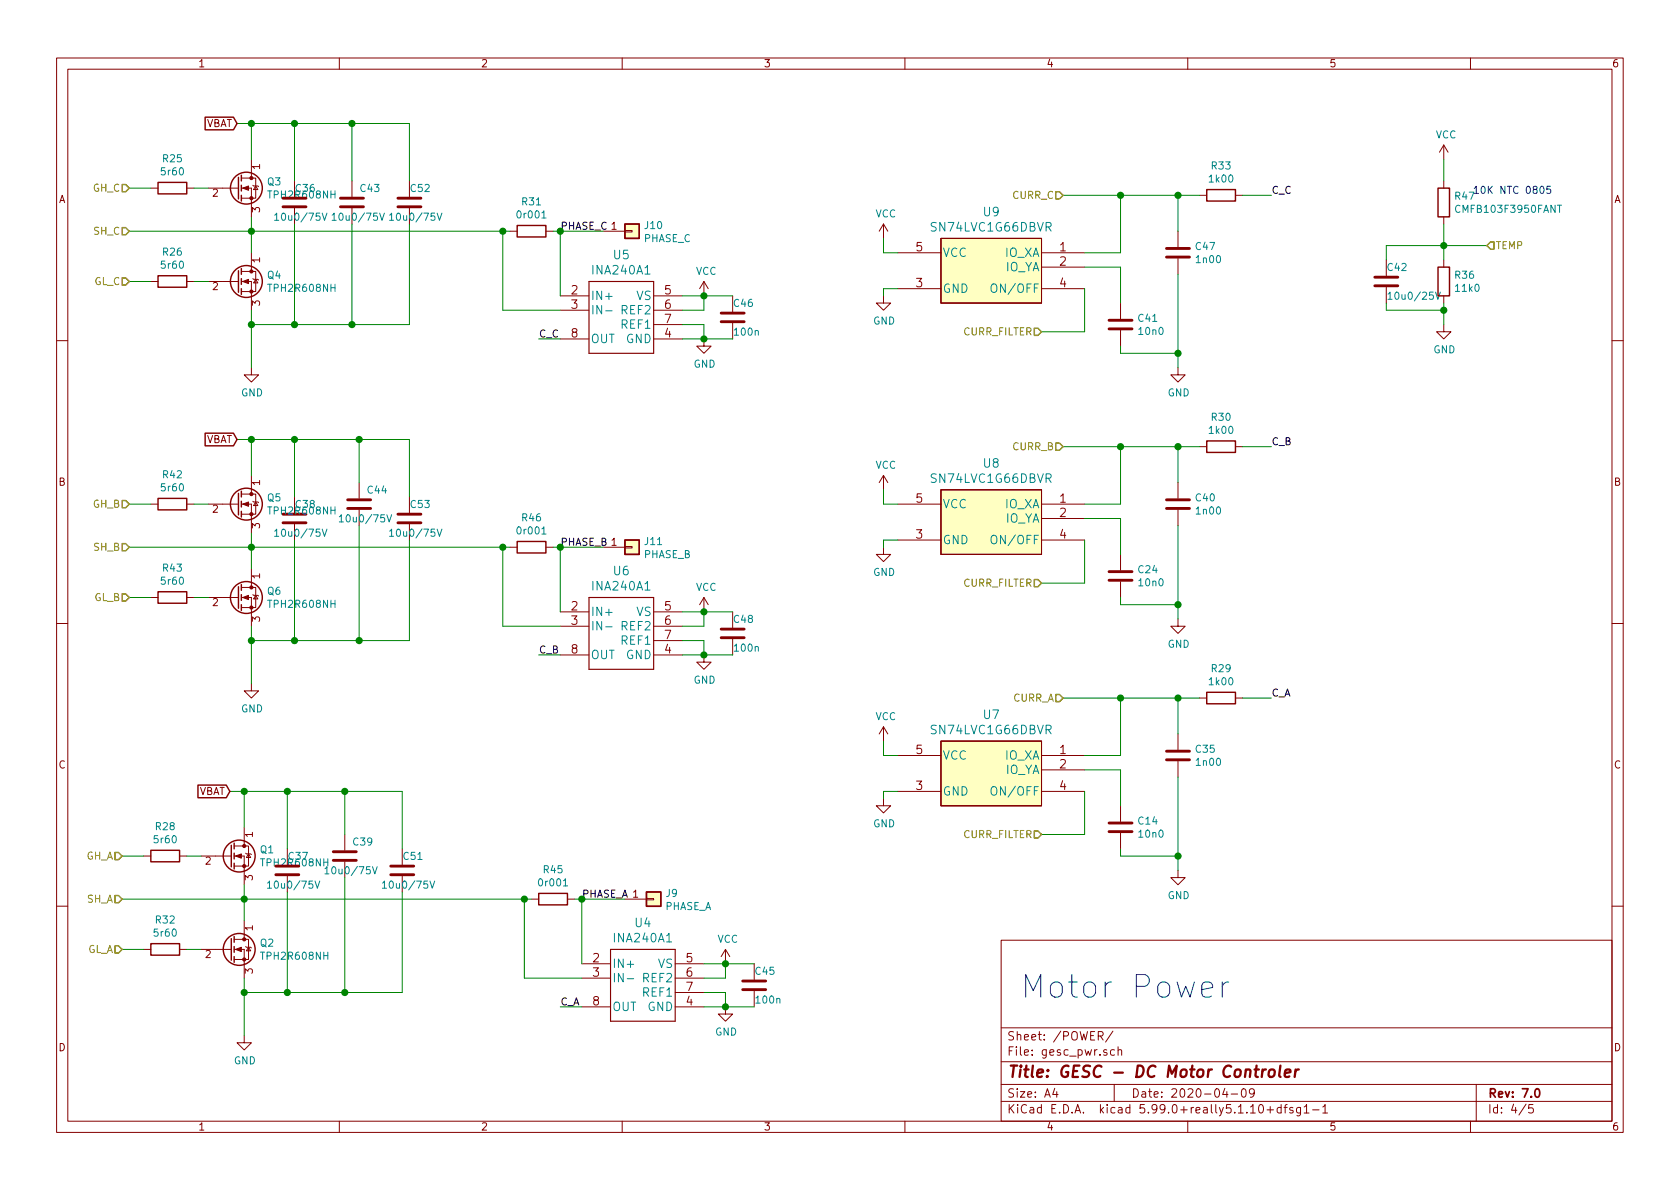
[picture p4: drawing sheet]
EESchema Schematic File Version 4
EELAYER 30 0
EELAYER END
$Descr A4 11693 8268
encoding utf-8
Sheet 4 5
Title "GESC - DC Motor Controler"
Date "2020-04-09"
Rev "7.0"
Comp ""
Comment1 ""
Comment2 ""
Comment3 ""
Comment4 ""
$EndDescr
Text Notes 7100 6950 0    157  ~ 0
Motor Power
$Comp
L Device:R R26
U 1 1
P 1200 1950
F 0 "R26" V 993 1950 50  0000 C CNN
F 1 "5r60" V 1084 1950 50  0000 C CNN
F 2 "Resistor_SMD:R_0805_2012Metric" V 1130 1950 50  0001 C CNN
F 3 "~" H 1200 1950 50  0001 C CNN
	1    1200 1950
	0    1    1    0   
$EndComp
$Comp
L Device:R R25
U 1 1
P 1200 1300
F 0 "R25" V 993 1300 50  0000 C CNN
F 1 "5r60" V 1084 1300 50  0000 C CNN
F 2 "Resistor_SMD:R_0805_2012Metric" V 1130 1300 50  0001 C CNN
F 3 "~" H 1200 1300 50  0001 C CNN
	1    1200 1300
	0    1    1    0   
$EndComp
$Comp
L Device:C C36
U 1 1
P 2050 1400
F 0 "C36" H 2050 1500 50  0000 L CNN
F 1 "10u0/75V" H 1900 1300 50  0000 L CNN
F 2 "Capacitor_SMD:C_1210_3225Metric" H 2088 1250 50  0001 C CNN
F 3 "~" H 2050 1400 50  0001 C CNN
F 4 "C15850" H 2050 1400 50  0001 C CNN "LCSC"
	1    2050 1400
	1    0    0    -1  
$EndComp
$Comp
L Connector_Generic:Conn_01x01 J10
U 1 1
P 4400 1600
F 0 "J10" H 4480 1642 50  0000 L CNN
F 1 "PHASE_C" H 4480 1551 50  0000 L CNN
F 2 "gesc:TestPoint_Pad_5.0x5.0mm" H 4400 1600 50  0001 C CNN
F 3 "~" H 4400 1600 50  0001 C CNN
	1    4400 1600
	1    0    0    -1  
$EndComp
Wire Wire Line
	1750 1100 1750 850 
Wire Wire Line
	1350 1300 1450 1300
Wire Wire Line
	1350 1950 1450 1950
Wire Wire Line
	1750 1500 1750 1600
Wire Wire Line
	1750 2150 1750 2250
$Comp
L power:GND #PWR046
U 1 1
P 1750 2550
F 0 "#PWR046" H 1750 2300 50  0001 C CNN
F 1 "GND" H 1755 2377 50  0000 C CNN
F 2 "" H 1750 2550 50  0001 C CNN
F 3 "" H 1750 2550 50  0001 C CNN
	1    1750 2550
	1    0    0    -1  
$EndComp
Connection ~ 1750 1600
Wire Wire Line
	1750 1600 1750 1750
Connection ~ 1750 2250
Wire Wire Line
	1750 2250 1750 2550
Wire Wire Line
	2050 850  1750 850 
Wire Wire Line
	2050 1550 2050 2250
Wire Wire Line
	2050 2250 1750 2250
Wire Wire Line
	2050 850  2050 1250
Wire Wire Line
	3900 1600 4200 1600
Text HLabel 900  1300 0    50   Input ~ 0
GH_C
Text HLabel 900  1950 0    50   Input ~ 0
GL_C
Text HLabel 900  1600 0    50   Input ~ 0
SH_C
$Comp
L Device:R R29
U 1 1
P 8500 4850
F 0 "R29" V 8293 4850 50  0000 C CNN
F 1 "1k00" V 8384 4850 50  0000 C CNN
F 2 "Resistor_SMD:R_0805_2012Metric" V 8430 4850 50  0001 C CNN
F 3 "~" H 8500 4850 50  0001 C CNN
	1    8500 4850
	0    1    1    0   
$EndComp
$Comp
L Device:C C35
U 1 1
P 8200 5250
F 0 "C35" H 8315 5296 50  0000 L CNN
F 1 "1n00" H 8315 5205 50  0000 L CNN
F 2 "Capacitor_SMD:C_0805_2012Metric" H 8238 5100 50  0001 C CNN
F 3 "~" H 8200 5250 50  0001 C CNN
	1    8200 5250
	1    0    0    -1  
$EndComp
Wire Wire Line
	8350 4850 8200 4850
Wire Wire Line
	8200 5100 8200 4850
Connection ~ 8200 4850
Wire Wire Line
	8200 4850 7800 4850
Wire Wire Line
	8650 4850 8850 4850
Wire Wire Line
	8200 5400 8200 5950
$Comp
L power:GND #PWR045
U 1 1
P 8200 6050
F 0 "#PWR045" H 8200 5800 50  0001 C CNN
F 1 "GND" H 8205 5877 50  0000 C CNN
F 2 "" H 8200 6050 50  0001 C CNN
F 3 "" H 8200 6050 50  0001 C CNN
	1    8200 6050
	1    0    0    -1  
$EndComp
Text HLabel 7400 4850 0    50   Input ~ 0
CURR_A
$Comp
L Device:R R36
U 1 1
P 10050 1950
F 0 "R36" H 10120 1996 50  0000 L CNN
F 1 "11k0" H 10120 1905 50  0000 L CNN
F 2 "Resistor_SMD:R_0805_2012Metric" V 9980 1950 50  0001 C CNN
F 3 "~" H 10050 1950 50  0001 C CNN
	1    10050 1950
	1    0    0    -1  
$EndComp
Wire Wire Line
	9650 1800 9650 1700
Wire Wire Line
	9650 1700 10050 1700
Connection ~ 10050 1700
Wire Wire Line
	10050 1700 10050 1800
Wire Wire Line
	9650 2100 9650 2150
Wire Wire Line
	9650 2150 10050 2150
Wire Wire Line
	10050 2150 10050 2100
Wire Wire Line
	10050 2150 10050 2250
Connection ~ 10050 2150
$Comp
L power:GND #PWR056
U 1 1
P 10050 2250
F 0 "#PWR056" H 10050 2000 50  0001 C CNN
F 1 "GND" H 10055 2077 50  0000 C CNN
F 2 "" H 10050 2250 50  0001 C CNN
F 3 "" H 10050 2250 50  0001 C CNN
	1    10050 2250
	1    0    0    -1  
$EndComp
$Comp
L power:VCC #PWR055
U 1 1
P 10050 1100
F 0 "#PWR055" H 10050 950 50  0001 C CNN
F 1 "VCC" H 10067 1273 50  0000 C CNN
F 2 "" H 10050 1100 50  0001 C CNN
F 3 "" H 10050 1100 50  0001 C CNN
	1    10050 1100
	1    0    0    -1  
$EndComp
Text Notes 10250 1350 0    50   ~ 0
10K NTC 0805
Wire Wire Line
	10050 1700 10350 1700
Text HLabel 10350 1700 2    50   Input ~ 0
TEMP
$Comp
L Device:C C42
U 1 1
P 9650 1950
F 0 "C42" H 9650 2050 50  0000 L CNN
F 1 "10u0/25V" H 9650 1850 50  0000 L CNN
F 2 "Capacitor_SMD:C_0805_2012Metric" H 9688 1800 50  0001 C CNN
F 3 "~" H 9650 1950 50  0001 C CNN
	1    9650 1950
	1    0    0    -1  
$EndComp
$Comp
L Device:R R31
U 1 1
P 3700 1600
F 0 "R31" V 3493 1600 50  0000 C CNN
F 1 "0r001" V 3584 1600 50  0000 C CNN
F 2 "Resistor_SMD:R_2512_6332Metric" V 3630 1600 50  0001 C CNN
F 3 "~" H 3700 1600 50  0001 C CNN
	1    3700 1600
	0    1    1    0   
$EndComp
Wire Wire Line
	3850 1600 3900 1600
Connection ~ 3900 1600
Text Label 3900 1600 0    50   ~ 0
PHASE_C
$Comp
L gesc:M74VHC1GT66DTT1G U7
U 1 1
P 6250 5450
F 0 "U7" H 6900 5937 60  0000 C CNN
F 1 "SN74LVC1G66DBVR" H 6900 5831 60  0000 C CNN
F 2 "gesc:M74VHC1GT66DTT1G" H 6750 5250 60  0001 C CNN
F 3 "" H 6250 5450 60  0000 C CNN
F 4 "C133643" H 6250 5450 50  0001 C CNN "LCSC"
	1    6250 5450
	1    0    0    -1  
$EndComp
Wire Wire Line
	7550 5250 7800 5250
Wire Wire Line
	7800 5250 7800 4850
Wire Wire Line
	7800 4850 7400 4850
$Comp
L Device:C C14
U 1 1
P 7800 5750
F 0 "C14" H 7915 5796 50  0000 L CNN
F 1 "10n0" H 7915 5705 50  0000 L CNN
F 2 "Capacitor_SMD:C_0805_2012Metric" H 7838 5600 50  0001 C CNN
F 3 "~" H 7800 5750 50  0001 C CNN
	1    7800 5750
	1    0    0    -1  
$EndComp
Connection ~ 7800 4850
Wire Wire Line
	7800 5900 7800 5950
Wire Wire Line
	7800 5950 8200 5950
Connection ~ 8200 5950
Wire Wire Line
	8200 5950 8200 6050
Wire Wire Line
	7550 5350 7800 5350
Wire Wire Line
	7800 5350 7800 5600
Wire Wire Line
	7550 5500 7550 5800
Wire Wire Line
	7550 5800 7250 5800
Text HLabel 7250 5800 0    50   Input ~ 0
CURR_FILTER
$Comp
L power:VCC #PWR0102
U 1 1
P 6150 5150
F 0 "#PWR0102" H 6150 5000 50  0001 C CNN
F 1 "VCC" H 6167 5323 50  0000 C CNN
F 2 "" H 6150 5150 50  0001 C CNN
F 3 "" H 6150 5150 50  0001 C CNN
	1    6150 5150
	1    0    0    -1  
$EndComp
$Comp
L power:GND #PWR0103
U 1 1
P 6150 5550
F 0 "#PWR0103" H 6150 5300 50  0001 C CNN
F 1 "GND" H 6155 5377 50  0000 C CNN
F 2 "" H 6150 5550 50  0001 C CNN
F 3 "" H 6150 5550 50  0001 C CNN
	1    6150 5550
	1    0    0    -1  
$EndComp
Wire Wire Line
	6250 5250 6150 5250
Wire Wire Line
	6150 5250 6150 5150
Wire Wire Line
	6250 5500 6150 5500
Wire Wire Line
	6150 5500 6150 5550
$Comp
L Device:R R30
U 1 1
P 8500 3100
F 0 "R30" V 8293 3100 50  0000 C CNN
F 1 "1k00" V 8384 3100 50  0000 C CNN
F 2 "Resistor_SMD:R_0805_2012Metric" V 8430 3100 50  0001 C CNN
F 3 "~" H 8500 3100 50  0001 C CNN
	1    8500 3100
	0    1    1    0   
$EndComp
$Comp
L Device:C C40
U 1 1
P 8200 3500
F 0 "C40" H 8315 3546 50  0000 L CNN
F 1 "1n00" H 8315 3455 50  0000 L CNN
F 2 "Capacitor_SMD:C_0805_2012Metric" H 8238 3350 50  0001 C CNN
F 3 "~" H 8200 3500 50  0001 C CNN
	1    8200 3500
	1    0    0    -1  
$EndComp
Wire Wire Line
	8350 3100 8200 3100
Wire Wire Line
	8200 3350 8200 3100
Connection ~ 8200 3100
Wire Wire Line
	8200 3100 7800 3100
Wire Wire Line
	8650 3100 8850 3100
Text Label 8850 3100 0    50   ~ 0
C_B
Wire Wire Line
	8200 3650 8200 4200
$Comp
L power:GND #PWR0104
U 1 1
P 8200 4300
F 0 "#PWR0104" H 8200 4050 50  0001 C CNN
F 1 "GND" H 8205 4127 50  0000 C CNN
F 2 "" H 8200 4300 50  0001 C CNN
F 3 "" H 8200 4300 50  0001 C CNN
	1    8200 4300
	1    0    0    -1  
$EndComp
Text HLabel 7400 3100 0    50   Input ~ 0
CURR_B
$Comp
L gesc:M74VHC1GT66DTT1G U8
U 1 1
P 6250 3700
F 0 "U8" H 6900 4187 60  0000 C CNN
F 1 "SN74LVC1G66DBVR" H 6900 4081 60  0000 C CNN
F 2 "gesc:M74VHC1GT66DTT1G" H 6750 3500 60  0001 C CNN
F 3 "" H 6250 3700 60  0000 C CNN
F 4 "C133643" H 6250 3700 50  0001 C CNN "LCSC"
	1    6250 3700
	1    0    0    -1  
$EndComp
Wire Wire Line
	7550 3500 7800 3500
Wire Wire Line
	7800 3500 7800 3100
Wire Wire Line
	7800 3100 7400 3100
$Comp
L Device:C C24
U 1 1
P 7800 4000
F 0 "C24" H 7915 4046 50  0000 L CNN
F 1 "10n0" H 7915 3955 50  0000 L CNN
F 2 "Capacitor_SMD:C_0805_2012Metric" H 7838 3850 50  0001 C CNN
F 3 "~" H 7800 4000 50  0001 C CNN
	1    7800 4000
	1    0    0    -1  
$EndComp
Connection ~ 7800 3100
Wire Wire Line
	7800 4150 7800 4200
Wire Wire Line
	7800 4200 8200 4200
Connection ~ 8200 4200
Wire Wire Line
	8200 4200 8200 4300
Wire Wire Line
	7550 3600 7800 3600
Wire Wire Line
	7800 3600 7800 3850
Wire Wire Line
	7550 3750 7550 4050
Wire Wire Line
	7550 4050 7250 4050
Text HLabel 7250 4050 0    50   Input ~ 0
CURR_FILTER
$Comp
L power:VCC #PWR0105
U 1 1
P 6150 3400
F 0 "#PWR0105" H 6150 3250 50  0001 C CNN
F 1 "VCC" H 6167 3573 50  0000 C CNN
F 2 "" H 6150 3400 50  0001 C CNN
F 3 "" H 6150 3400 50  0001 C CNN
	1    6150 3400
	1    0    0    -1  
$EndComp
$Comp
L power:GND #PWR0106
U 1 1
P 6150 3800
F 0 "#PWR0106" H 6150 3550 50  0001 C CNN
F 1 "GND" H 6155 3627 50  0000 C CNN
F 2 "" H 6150 3800 50  0001 C CNN
F 3 "" H 6150 3800 50  0001 C CNN
	1    6150 3800
	1    0    0    -1  
$EndComp
Wire Wire Line
	6250 3500 6150 3500
Wire Wire Line
	6150 3500 6150 3400
Wire Wire Line
	6250 3750 6150 3750
Wire Wire Line
	6150 3750 6150 3800
$Comp
L Device:R R33
U 1 1
P 8500 1350
F 0 "R33" V 8293 1350 50  0000 C CNN
F 1 "1k00" V 8384 1350 50  0000 C CNN
F 2 "Resistor_SMD:R_0805_2012Metric" V 8430 1350 50  0001 C CNN
F 3 "~" H 8500 1350 50  0001 C CNN
	1    8500 1350
	0    1    1    0   
$EndComp
$Comp
L Device:C C47
U 1 1
P 8200 1750
F 0 "C47" H 8315 1796 50  0000 L CNN
F 1 "1n00" H 8315 1705 50  0000 L CNN
F 2 "Capacitor_SMD:C_0805_2012Metric" H 8238 1600 50  0001 C CNN
F 3 "~" H 8200 1750 50  0001 C CNN
	1    8200 1750
	1    0    0    -1  
$EndComp
Wire Wire Line
	8350 1350 8200 1350
Wire Wire Line
	8200 1600 8200 1350
Connection ~ 8200 1350
Wire Wire Line
	8200 1350 7800 1350
Wire Wire Line
	8650 1350 8850 1350
Text Label 8850 1350 0    50   ~ 0
C_C
Wire Wire Line
	8200 1900 8200 2450
$Comp
L power:GND #PWR0107
U 1 1
P 8200 2550
F 0 "#PWR0107" H 8200 2300 50  0001 C CNN
F 1 "GND" H 8205 2377 50  0000 C CNN
F 2 "" H 8200 2550 50  0001 C CNN
F 3 "" H 8200 2550 50  0001 C CNN
	1    8200 2550
	1    0    0    -1  
$EndComp
Text HLabel 7400 1350 0    50   Input ~ 0
CURR_C
$Comp
L gesc:M74VHC1GT66DTT1G U9
U 1 1
P 6250 1950
F 0 "U9" H 6900 2437 60  0000 C CNN
F 1 "SN74LVC1G66DBVR" H 6900 2331 60  0000 C CNN
F 2 "gesc:M74VHC1GT66DTT1G" H 6750 1750 60  0001 C CNN
F 3 "" H 6250 1950 60  0000 C CNN
F 4 "C133643" H 6250 1950 50  0001 C CNN "LCSC"
	1    6250 1950
	1    0    0    -1  
$EndComp
Wire Wire Line
	7550 1750 7800 1750
Wire Wire Line
	7800 1750 7800 1350
Wire Wire Line
	7800 1350 7400 1350
$Comp
L Device:C C41
U 1 1
P 7800 2250
F 0 "C41" H 7915 2296 50  0000 L CNN
F 1 "10n0" H 7915 2205 50  0000 L CNN
F 2 "Capacitor_SMD:C_0805_2012Metric" H 7838 2100 50  0001 C CNN
F 3 "~" H 7800 2250 50  0001 C CNN
	1    7800 2250
	1    0    0    -1  
$EndComp
Connection ~ 7800 1350
Wire Wire Line
	7800 2400 7800 2450
Wire Wire Line
	7800 2450 8200 2450
Connection ~ 8200 2450
Wire Wire Line
	8200 2450 8200 2550
Wire Wire Line
	7550 1850 7800 1850
Wire Wire Line
	7800 1850 7800 2100
Wire Wire Line
	7550 2000 7550 2300
Wire Wire Line
	7550 2300 7250 2300
Text HLabel 7250 2300 0    50   Input ~ 0
CURR_FILTER
$Comp
L power:VCC #PWR0108
U 1 1
P 6150 1650
F 0 "#PWR0108" H 6150 1500 50  0001 C CNN
F 1 "VCC" H 6167 1823 50  0000 C CNN
F 2 "" H 6150 1650 50  0001 C CNN
F 3 "" H 6150 1650 50  0001 C CNN
	1    6150 1650
	1    0    0    -1  
$EndComp
$Comp
L power:GND #PWR0109
U 1 1
P 6150 2050
F 0 "#PWR0109" H 6150 1800 50  0001 C CNN
F 1 "GND" H 6155 1877 50  0000 C CNN
F 2 "" H 6150 2050 50  0001 C CNN
F 3 "" H 6150 2050 50  0001 C CNN
	1    6150 2050
	1    0    0    -1  
$EndComp
Wire Wire Line
	6250 1750 6150 1750
Wire Wire Line
	6150 1750 6150 1650
Wire Wire Line
	6250 2000 6150 2000
Wire Wire Line
	6150 2000 6150 2050
Connection ~ 2050 2250
Connection ~ 2050 850 
$Comp
L Device:C C43
U 1 1
P 2450 1400
F 0 "C43" H 2500 1500 50  0000 L CNN
F 1 "10u0/75V" H 2300 1300 50  0000 L CNN
F 2 "Capacitor_SMD:C_1210_3225Metric" H 2488 1250 50  0001 C CNN
F 3 "~" H 2450 1400 50  0001 C CNN
	1    2450 1400
	1    0    0    -1  
$EndComp
Wire Wire Line
	2450 850  2450 1250
Wire Wire Line
	2450 1550 2450 2250
Wire Wire Line
	3500 2150 3900 2150
Wire Wire Line
	3500 1600 3500 2150
Wire Wire Line
	3900 1600 3900 2050
$Comp
L gesc:INA240A3 U5
U 1 1
P 4600 2450
F 0 "U5" H 4325 3138 60  0000 C CNN
F 1 "INA240A1" H 4325 3032 60  0000 C CNN
F 2 "gesc:INA240A1QPWRQ1" H 4350 2400 60  0001 C CNN
F 3 "" H 4600 2450 60  0000 C CNN
F 4 "C93965" H 4600 2450 50  0001 C CNN "LCSC"
	1    4600 2450
	1    0    0    -1  
$EndComp
$Comp
L Device:C C46
U 1 1
P 5100 2200
F 0 "C46" H 5100 2300 50  0000 L CNN
F 1 "100n" H 5100 2100 50  0000 L CNN
F 2 "Capacitor_SMD:C_0805_2012Metric" H 5138 2050 50  0001 C CNN
F 3 "~" H 5100 2200 50  0001 C CNN
	1    5100 2200
	1    0    0    -1  
$EndComp
Wire Wire Line
	4750 2350 4900 2350
Wire Wire Line
	4750 2250 4900 2250
Wire Wire Line
	4900 2250 4900 2350
Connection ~ 4900 2350
Wire Wire Line
	4900 2350 5100 2350
Wire Wire Line
	4750 2150 4900 2150
Wire Wire Line
	4900 2150 4900 2050
Wire Wire Line
	4900 2050 5100 2050
Wire Wire Line
	4750 2050 4900 2050
Connection ~ 4900 2050
$Comp
L power:GND #PWR0110
U 1 1
P 4900 2350
F 0 "#PWR0110" H 4900 2100 50  0001 C CNN
F 1 "GND" H 4905 2177 50  0000 C CNN
F 2 "" H 4900 2350 50  0001 C CNN
F 3 "" H 4900 2350 50  0001 C CNN
	1    4900 2350
	1    0    0    -1  
$EndComp
$Comp
L power:VCC #PWR0112
U 1 1
P 4900 2050
F 0 "#PWR0112" H 4900 1900 50  0001 C CNN
F 1 "VCC" H 4917 2223 50  0000 C CNN
F 2 "" H 4900 2050 50  0001 C CNN
F 3 "" H 4900 2050 50  0001 C CNN
	1    4900 2050
	1    0    0    -1  
$EndComp
Wire Wire Line
	3900 2350 3750 2350
Text Label 3750 2350 0    50   ~ 0
C_C
Wire Wire Line
	1650 850  1750 850 
Connection ~ 1750 850 
$Comp
L Device:R R43
U 1 1
P 1200 4150
F 0 "R43" V 993 4150 50  0000 C CNN
F 1 "5r60" V 1084 4150 50  0000 C CNN
F 2 "Resistor_SMD:R_0805_2012Metric" V 1130 4150 50  0001 C CNN
F 3 "~" H 1200 4150 50  0001 C CNN
	1    1200 4150
	0    1    1    0   
$EndComp
$Comp
L Device:R R42
U 1 1
P 1200 3500
F 0 "R42" V 993 3500 50  0000 C CNN
F 1 "5r60" V 1084 3500 50  0000 C CNN
F 2 "Resistor_SMD:R_0805_2012Metric" V 1130 3500 50  0001 C CNN
F 3 "~" H 1200 3500 50  0001 C CNN
	1    1200 3500
	0    1    1    0   
$EndComp
$Comp
L Device:C C38
U 1 1
P 2050 3600
F 0 "C38" H 2050 3700 50  0000 L CNN
F 1 "10u0/75V" H 1900 3500 50  0000 L CNN
F 2 "Capacitor_SMD:C_1210_3225Metric" H 2088 3450 50  0001 C CNN
F 3 "~" H 2050 3600 50  0001 C CNN
	1    2050 3600
	1    0    0    -1  
$EndComp
$Comp
L Connector_Generic:Conn_01x01 J11
U 1 1
P 4400 3800
F 0 "J11" H 4480 3842 50  0000 L CNN
F 1 "PHASE_B" H 4480 3751 50  0000 L CNN
F 2 "gesc:TestPoint_Pad_5.0x5.0mm" H 4400 3800 50  0001 C CNN
F 3 "~" H 4400 3800 50  0001 C CNN
	1    4400 3800
	1    0    0    -1  
$EndComp
Wire Wire Line
	1750 3300 1750 3050
Wire Wire Line
	1350 3500 1450 3500
Wire Wire Line
	1350 4150 1450 4150
Wire Wire Line
	1750 3700 1750 3800
Wire Wire Line
	1750 4350 1750 4450
$Comp
L power:GND #PWR0113
U 1 1
P 1750 4750
F 0 "#PWR0113" H 1750 4500 50  0001 C CNN
F 1 "GND" H 1755 4577 50  0000 C CNN
F 2 "" H 1750 4750 50  0001 C CNN
F 3 "" H 1750 4750 50  0001 C CNN
	1    1750 4750
	1    0    0    -1  
$EndComp
Connection ~ 1750 3800
Wire Wire Line
	1750 3800 1750 3950
Connection ~ 1750 4450
Wire Wire Line
	1750 4450 1750 4750
Wire Wire Line
	2050 3050 1750 3050
Wire Wire Line
	2050 3750 2050 4450
Wire Wire Line
	2050 4450 1750 4450
Wire Wire Line
	2050 3050 2050 3450
Text HLabel 900  3500 0    50   Input ~ 0
GH_B
Text HLabel 900  4150 0    50   Input ~ 0
GL_B
Text HLabel 900  3800 0    50   Input ~ 0
SH_B
$Comp
L Device:R R46
U 1 1
P 3700 3800
F 0 "R46" V 3493 3800 50  0000 C CNN
F 1 "0r001" V 3584 3800 50  0000 C CNN
F 2 "Resistor_SMD:R_2512_6332Metric" V 3630 3800 50  0001 C CNN
F 3 "~" H 3700 3800 50  0001 C CNN
	1    3700 3800
	0    1    1    0   
$EndComp
Wire Wire Line
	3550 3800 3500 3800
Wire Wire Line
	3850 3800 3900 3800
Connection ~ 3900 3800
Text Label 3900 3800 0    50   ~ 0
PHASE_B
$Comp
L Device:C C44
U 1 1
P 2500 3500
F 0 "C44" H 2550 3600 50  0000 L CNN
F 1 "10u0/75V" H 2350 3400 50  0000 L CNN
F 2 "Capacitor_SMD:C_1210_3225Metric" H 2538 3350 50  0001 C CNN
F 3 "~" H 2500 3500 50  0001 C CNN
	1    2500 3500
	1    0    0    -1  
$EndComp
Wire Wire Line
	2500 3050 2500 3350
Wire Wire Line
	2500 3650 2500 4450
Wire Wire Line
	3500 4350 3900 4350
Wire Wire Line
	3500 3800 3500 4350
Wire Wire Line
	3900 3800 3900 4250
$Comp
L gesc:INA240A3 U6
U 1 1
P 4600 4650
F 0 "U6" H 4325 5338 60  0000 C CNN
F 1 "INA240A1" H 4325 5232 60  0000 C CNN
F 2 "gesc:INA240A1QPWRQ1" H 4350 4600 60  0001 C CNN
F 3 "" H 4600 4650 60  0000 C CNN
F 4 "C93965" H 4600 4650 50  0001 C CNN "LCSC"
	1    4600 4650
	1    0    0    -1  
$EndComp
$Comp
L Device:C C48
U 1 1
P 5100 4400
F 0 "C48" H 5100 4500 50  0000 L CNN
F 1 "100n" H 5100 4300 50  0000 L CNN
F 2 "Capacitor_SMD:C_0805_2012Metric" H 5138 4250 50  0001 C CNN
F 3 "~" H 5100 4400 50  0001 C CNN
	1    5100 4400
	1    0    0    -1  
$EndComp
Wire Wire Line
	4750 4550 4900 4550
Wire Wire Line
	4750 4450 4900 4450
Wire Wire Line
	4900 4450 4900 4550
Connection ~ 4900 4550
Wire Wire Line
	4900 4550 5100 4550
Wire Wire Line
	4750 4350 4900 4350
Wire Wire Line
	4900 4350 4900 4250
Wire Wire Line
	4900 4250 5100 4250
Wire Wire Line
	4750 4250 4900 4250
Connection ~ 4900 4250
$Comp
L power:GND #PWR0114
U 1 1
P 4900 4550
F 0 "#PWR0114" H 4900 4300 50  0001 C CNN
F 1 "GND" H 4905 4377 50  0000 C CNN
F 2 "" H 4900 4550 50  0001 C CNN
F 3 "" H 4900 4550 50  0001 C CNN
	1    4900 4550
	1    0    0    -1  
$EndComp
$Comp
L power:VCC #PWR0115
U 1 1
P 4900 4250
F 0 "#PWR0115" H 4900 4100 50  0001 C CNN
F 1 "VCC" H 4917 4423 50  0000 C CNN
F 2 "" H 4900 4250 50  0001 C CNN
F 3 "" H 4900 4250 50  0001 C CNN
	1    4900 4250
	1    0    0    -1  
$EndComp
Wire Wire Line
	3900 4550 3750 4550
Text Label 3750 4550 0    50   ~ 0
C_B
Connection ~ 1750 3050
$Comp
L Device:R R32
U 1 1
P 1150 6600
F 0 "R32" V 943 6600 50  0000 C CNN
F 1 "5r60" V 1034 6600 50  0000 C CNN
F 2 "Resistor_SMD:R_0805_2012Metric" V 1080 6600 50  0001 C CNN
F 3 "~" H 1150 6600 50  0001 C CNN
	1    1150 6600
	0    1    1    0   
$EndComp
$Comp
L Device:R R28
U 1 1
P 1150 5950
F 0 "R28" V 943 5950 50  0000 C CNN
F 1 "5r60" V 1034 5950 50  0000 C CNN
F 2 "Resistor_SMD:R_0805_2012Metric" V 1080 5950 50  0001 C CNN
F 3 "~" H 1150 5950 50  0001 C CNN
	1    1150 5950
	0    1    1    0   
$EndComp
$Comp
L Device:C C37
U 1 1
P 2000 6050
F 0 "C37" H 2000 6150 50  0000 L CNN
F 1 "10u0/75V" H 1850 5950 50  0000 L CNN
F 2 "Capacitor_SMD:C_1210_3225Metric" H 2038 5900 50  0001 C CNN
F 3 "~" H 2000 6050 50  0001 C CNN
	1    2000 6050
	1    0    0    -1  
$EndComp
$Comp
L Connector_Generic:Conn_01x01 J9
U 1 1
P 4550 6250
F 0 "J9" H 4630 6292 50  0000 L CNN
F 1 "PHASE_A" H 4630 6201 50  0000 L CNN
F 2 "gesc:TestPoint_Pad_5.0x5.0mm" H 4550 6250 50  0001 C CNN
F 3 "~" H 4550 6250 50  0001 C CNN
	1    4550 6250
	1    0    0    -1  
$EndComp
Wire Wire Line
	1700 5750 1700 5500
Wire Wire Line
	1300 5950 1400 5950
Wire Wire Line
	1300 6600 1400 6600
Wire Wire Line
	1700 6150 1700 6250
Wire Wire Line
	1700 6800 1700 6900
$Comp
L power:GND #PWR0116
U 1 1
P 1700 7200
F 0 "#PWR0116" H 1700 6950 50  0001 C CNN
F 1 "GND" H 1705 7027 50  0000 C CNN
F 2 "" H 1700 7200 50  0001 C CNN
F 3 "" H 1700 7200 50  0001 C CNN
	1    1700 7200
	1    0    0    -1  
$EndComp
Connection ~ 1700 6250
Wire Wire Line
	1700 6250 1700 6400
Connection ~ 1700 6900
Wire Wire Line
	1700 6900 1700 7200
Wire Wire Line
	2000 6200 2000 6900
Wire Wire Line
	2000 5500 2000 5900
Wire Wire Line
	4050 6250 4350 6250
Text HLabel 850  5950 0    50   Input ~ 0
GH_A
Text HLabel 850  6600 0    50   Input ~ 0
GL_A
Text HLabel 850  6250 0    50   Input ~ 0
SH_A
$Comp
L Device:R R45
U 1 1
P 3850 6250
F 0 "R45" V 3643 6250 50  0000 C CNN
F 1 "0r001" V 3734 6250 50  0000 C CNN
F 2 "Resistor_SMD:R_2512_6332Metric" V 3780 6250 50  0001 C CNN
F 3 "~" H 3850 6250 50  0001 C CNN
	1    3850 6250
	0    1    1    0   
$EndComp
Wire Wire Line
	3700 6250 3650 6250
Wire Wire Line
	4000 6250 4050 6250
Connection ~ 4050 6250
Text Label 4050 6250 0    50   ~ 0
PHASE_A
$Comp
L Device:C C39
U 1 1
P 2400 5950
F 0 "C39" H 2450 6050 50  0000 L CNN
F 1 "10u0/75V" H 2250 5850 50  0000 L CNN
F 2 "Capacitor_SMD:C_1210_3225Metric" H 2438 5800 50  0001 C CNN
F 3 "~" H 2400 5950 50  0001 C CNN
	1    2400 5950
	1    0    0    -1  
$EndComp
Wire Wire Line
	2400 5500 2400 5800
Wire Wire Line
	2400 6100 2400 6900
Wire Wire Line
	3650 6800 4050 6800
Wire Wire Line
	3650 6250 3650 6800
Wire Wire Line
	4050 6250 4050 6700
$Comp
L gesc:INA240A3 U4
U 1 1
P 4750 7100
F 0 "U4" H 4475 7788 60  0000 C CNN
F 1 "INA240A1" H 4475 7682 60  0000 C CNN
F 2 "gesc:INA240A1QPWRQ1" H 4500 7050 60  0001 C CNN
F 3 "" H 4750 7100 60  0000 C CNN
F 4 "C93965" H 4750 7100 50  0001 C CNN "LCSC"
	1    4750 7100
	1    0    0    -1  
$EndComp
$Comp
L Device:C C45
U 1 1
P 5250 6850
F 0 "C45" H 5250 6950 50  0000 L CNN
F 1 "100n" H 5250 6750 50  0000 L CNN
F 2 "Capacitor_SMD:C_0805_2012Metric" H 5288 6700 50  0001 C CNN
F 3 "~" H 5250 6850 50  0001 C CNN
	1    5250 6850
	1    0    0    -1  
$EndComp
Wire Wire Line
	4900 7000 5050 7000
Wire Wire Line
	4900 6900 5050 6900
Wire Wire Line
	5050 6900 5050 7000
Connection ~ 5050 7000
Wire Wire Line
	5050 7000 5250 7000
Wire Wire Line
	4900 6800 5050 6800
Wire Wire Line
	5050 6800 5050 6700
Wire Wire Line
	5050 6700 5250 6700
Wire Wire Line
	4900 6700 5050 6700
Connection ~ 5050 6700
$Comp
L power:GND #PWR0117
U 1 1
P 5050 7000
F 0 "#PWR0117" H 5050 6750 50  0001 C CNN
F 1 "GND" H 5055 6827 50  0000 C CNN
F 2 "" H 5050 7000 50  0001 C CNN
F 3 "" H 5050 7000 50  0001 C CNN
	1    5050 7000
	1    0    0    -1  
$EndComp
$Comp
L power:VCC #PWR0118
U 1 1
P 5050 6700
F 0 "#PWR0118" H 5050 6550 50  0001 C CNN
F 1 "VCC" H 5067 6873 50  0000 C CNN
F 2 "" H 5050 6700 50  0001 C CNN
F 3 "" H 5050 6700 50  0001 C CNN
	1    5050 6700
	1    0    0    -1  
$EndComp
Wire Wire Line
	4050 7000 3900 7000
Text Label 3900 7000 0    50   ~ 0
C_A
Wire Wire Line
	1600 5500 1700 5500
Connection ~ 1700 5500
Text Label 8850 4850 0    50   ~ 0
C_A
Wire Wire Line
	900  1300 1050 1300
Wire Wire Line
	2050 850  2450 850 
Wire Wire Line
	2050 2250 2450 2250
Wire Wire Line
	900  1950 1050 1950
Wire Wire Line
	900  1600 1750 1600
Wire Wire Line
	900  3500 1050 3500
Wire Wire Line
	900  4150 1050 4150
Wire Wire Line
	1650 3050 1750 3050
Wire Wire Line
	900  3800 1750 3800
Connection ~ 2050 4450
Connection ~ 2050 3050
Connection ~ 3500 3800
Wire Wire Line
	850  5950 1000 5950
Wire Wire Line
	850  6600 1000 6600
Connection ~ 2000 6900
Connection ~ 2000 5500
Text GLabel 1650 850  0    50   Input ~ 0
VBAT
Text GLabel 1650 3050 0    50   Input ~ 0
VBAT
Text GLabel 1600 5500 0    50   Input ~ 0
VBAT
Connection ~ 3650 6250
Wire Wire Line
	850  6250 1700 6250
Wire Wire Line
	2000 6900 1700 6900
Wire Wire Line
	2000 6900 2400 6900
Wire Wire Line
	2000 5500 1700 5500
Wire Wire Line
	2000 5500 2400 5500
Wire Wire Line
	2050 3050 2500 3050
Wire Wire Line
	2050 4450 2500 4450
Wire Wire Line
	3900 3800 4200 3800
Wire Wire Line
	3550 1600 3500 1600
Connection ~ 3500 1600
Wire Wire Line
	1750 1600 3500 1600
$Comp
L Device:C C52
U 1 1
P 2850 1400
F 0 "C52" H 2850 1500 50  0000 L CNN
F 1 "10u0/75V" H 2700 1300 50  0000 L CNN
F 2 "Capacitor_SMD:C_1210_3225Metric" H 2888 1250 50  0001 C CNN
F 3 "~" H 2850 1400 50  0001 C CNN
	1    2850 1400
	1    0    0    -1  
$EndComp
Wire Wire Line
	2850 850  2850 1250
Wire Wire Line
	2450 850  2850 850 
Connection ~ 2450 850 
Wire Wire Line
	2450 2250 2850 2250
Connection ~ 2450 2250
Wire Wire Line
	2850 1550 2850 2250
Wire Wire Line
	1750 3800 3500 3800
$Comp
L Device:C C53
U 1 1
P 2850 3600
F 0 "C53" H 2850 3700 50  0000 L CNN
F 1 "10u0/75V" H 2700 3500 50  0000 L CNN
F 2 "Capacitor_SMD:C_1210_3225Metric" H 2888 3450 50  0001 C CNN
F 3 "~" H 2850 3600 50  0001 C CNN
	1    2850 3600
	1    0    0    -1  
$EndComp
Wire Wire Line
	2850 3050 2850 3450
Wire Wire Line
	2500 3050 2850 3050
Connection ~ 2500 3050
Wire Wire Line
	2500 4450 2850 4450
Wire Wire Line
	2850 4450 2850 3750
Connection ~ 2500 4450
Wire Wire Line
	1700 6250 3650 6250
$Comp
L Device:C C51
U 1 1
P 2800 6050
F 0 "C51" H 2800 6150 50  0000 L CNN
F 1 "10u0/75V" H 2650 5950 50  0000 L CNN
F 2 "Capacitor_SMD:C_1210_3225Metric" H 2838 5900 50  0001 C CNN
F 3 "~" H 2800 6050 50  0001 C CNN
	1    2800 6050
	1    0    0    -1  
$EndComp
Wire Wire Line
	2800 5500 2800 5900
Wire Wire Line
	2400 5500 2800 5500
Connection ~ 2400 5500
Connection ~ 2400 6900
Wire Wire Line
	2400 6900 2800 6900
Wire Wire Line
	2800 6200 2800 6900
$Comp
L Device:R R47
U 1 1
P 10050 1400
F 0 "R47" H 10120 1446 50  0000 L CNN
F 1 "CMFB103F3950FANT" H 10120 1355 50  0000 L CNN
F 2 "Resistor_SMD:R_0805_2012Metric" V 9980 1400 50  0001 C CNN
F 3 "~" H 10050 1400 50  0001 C CNN
	1    10050 1400
	1    0    0    -1  
$EndComp
Wire Wire Line
	10050 1550 10050 1700
Wire Wire Line
	10050 1100 10050 1250
$Comp
L gesc:TPH2R608NH Q3
U 1 1
P 1650 1300
F 0 "Q3" H 1856 1346 50  0000 L CNN
F 1 "TPH2R608NH" H 1856 1255 50  0000 L CNN
F 2 "gesc:TRANS_TPHR8504PL-3PIN" H 1650 1300 50  0001 C CIN
F 3 "" H 1650 1300 50  0001 L CNN
F 4 "TPH2R608NH" H 2300 2300 236 0001 C CNN "Partnumber"
F 5 "C146377" H 1950 2000 236 0001 C CNN "LCSC"
	1    1650 1300
	1    0    0    -1  
$EndComp
$Comp
L gesc:TPH2R608NH Q4
U 1 1
P 1650 1950
F 0 "Q4" H 1856 1996 50  0000 L CNN
F 1 "TPH2R608NH" H 1856 1905 50  0000 L CNN
F 2 "gesc:TRANS_TPHR8504PL-3PIN" H 1650 1950 50  0001 C CIN
F 3 "" H 1650 1950 50  0001 L CNN
F 4 "TPH2R608NH" H 2300 2950 236 0001 C CNN "Partnumber"
F 5 "C146377" H 1950 2650 236 0001 C CNN "LCSC"
	1    1650 1950
	1    0    0    -1  
$EndComp
$Comp
L gesc:TPH2R608NH Q5
U 1 1
P 1650 3500
F 0 "Q5" H 1856 3546 50  0000 L CNN
F 1 "TPH2R608NH" H 1856 3455 50  0000 L CNN
F 2 "gesc:TRANS_TPHR8504PL-3PIN" H 1650 3500 50  0001 C CIN
F 3 "" H 1650 3500 50  0001 L CNN
F 4 "TPH2R608NH" H 2300 4500 236 0001 C CNN "Partnumber"
F 5 "C146377" H 1950 4200 236 0001 C CNN "LCSC"
	1    1650 3500
	1    0    0    -1  
$EndComp
$Comp
L gesc:TPH2R608NH Q6
U 1 1
P 1650 4150
F 0 "Q6" H 1856 4196 50  0000 L CNN
F 1 "TPH2R608NH" H 1856 4105 50  0000 L CNN
F 2 "gesc:TRANS_TPHR8504PL-3PIN" H 1650 4150 50  0001 C CIN
F 3 "" H 1650 4150 50  0001 L CNN
F 4 "TPH2R608NH" H 2300 5150 236 0001 C CNN "Partnumber"
F 5 "C146377" H 1950 4850 236 0001 C CNN "LCSC"
	1    1650 4150
	1    0    0    -1  
$EndComp
$Comp
L gesc:TPH2R608NH Q1
U 1 1
P 1600 5950
F 0 "Q1" H 1806 5996 50  0000 L CNN
F 1 "TPH2R608NH" H 1806 5905 50  0000 L CNN
F 2 "gesc:TRANS_TPHR8504PL-3PIN" H 1600 5950 50  0001 C CIN
F 3 "" H 1600 5950 50  0001 L CNN
F 4 "TPH2R608NH" H 2250 6950 236 0001 C CNN "Partnumber"
F 5 "C146377" H 1900 6650 236 0001 C CNN "LCSC"
	1    1600 5950
	1    0    0    -1  
$EndComp
$Comp
L gesc:TPH2R608NH Q2
U 1 1
P 1600 6600
F 0 "Q2" H 1806 6646 50  0000 L CNN
F 1 "TPH2R608NH" H 1806 6555 50  0000 L CNN
F 2 "gesc:TRANS_TPHR8504PL-3PIN" H 1600 6600 50  0001 C CIN
F 3 "" H 1600 6600 50  0001 L CNN
F 4 "TPH2R608NH" H 2250 7600 236 0001 C CNN "Partnumber"
F 5 "C146377" H 1900 7300 236 0001 C CNN "LCSC"
	1    1600 6600
	1    0    0    -1  
$EndComp
$EndSCHEMATC
